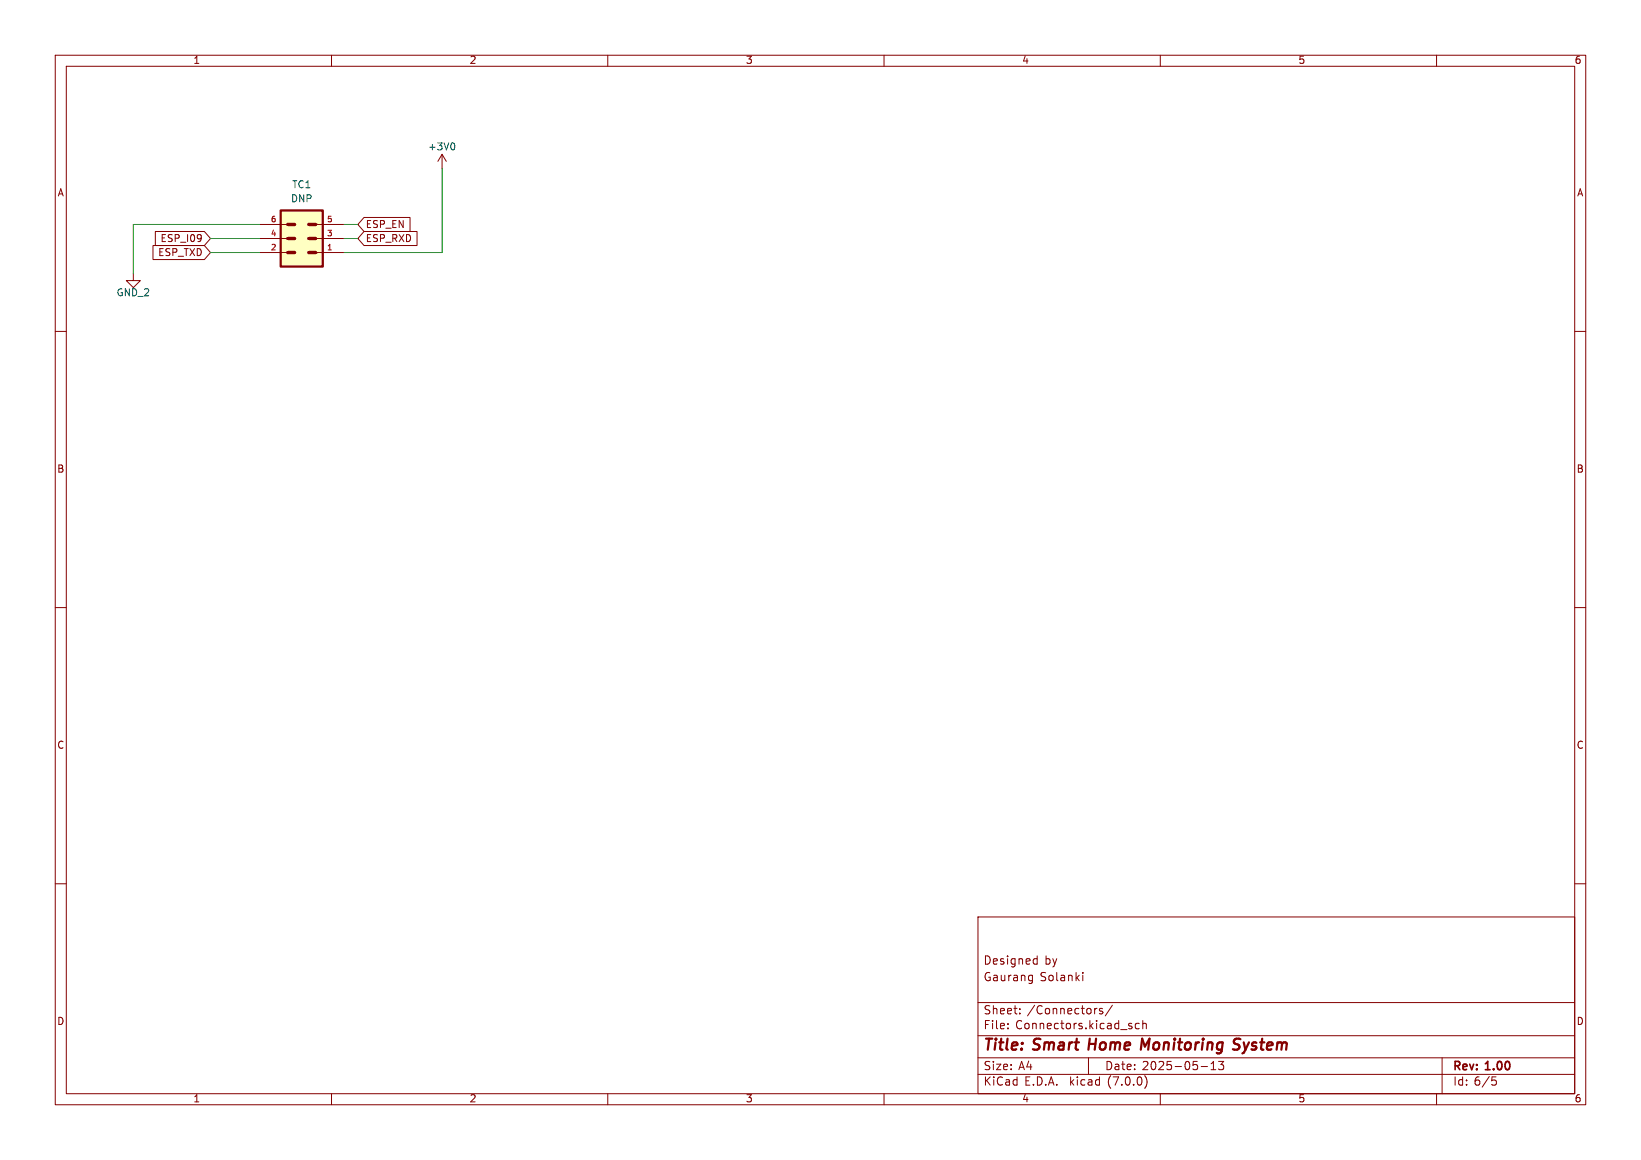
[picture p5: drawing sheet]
(kicad_sch (version 20230121) (generator eeschema)

 (paper "A4")

 (title_block
  (title "Smart Home Monitoring System")
  (date "2025-05-13")
  (rev "1.00")
  (comment 1 "Gaurang Solanki")
  (comment 2 "Designed by"))

 (lib_symbols
  (symbol "AAVAA_BOARD_VER2_REV1-rescue:GND_2-AAVAA_PT1_Rev1-rescue" (power) (pin_names (offset 0)) (in_bom yes) (on_board yes)
   (property "Reference" "#PWR" (at 0 -6.35 0) (effects (font (size 1.27 1.27)) hide))
   (property "Value" "GND_2-AAVAA_PT1_Rev1-rescue" (at 0 -3.81 0) (effects (font (size 1.27 1.27))))
   (property "Footprint" "" (at 0 0 0) (effects (font (size 1.27 1.27)) hide))
   (property "Datasheet" "" (at 0 0 0) (effects (font (size 1.27 1.27)) hide))
   (symbol "GND_2-AAVAA_PT1_Rev1-rescue_0_1"
    (polyline (pts (xy 0 0) (xy 0 -1.27) (xy 1.27 -1.27) (xy 0 -2.54) (xy -1.27 -1.27) (xy 0 -1.27)) (stroke (width 0) (type default)) (fill (type none))))
   (symbol "GND_2-AAVAA_PT1_Rev1-rescue_1_1"
    (pin power_in line (at 0 0 270) (length 0) hide (name "GND_2" (effects (font (size 1.27 1.27)))) (number "1" (effects (font (size 1.27 1.27)))))))
  (symbol "TC2030-IDC:TC2030-IDC" (pin_names (offset 1.016)) (in_bom yes) (on_board yes)
   (property "Reference" "TC" (at -3.81 5.842 0) (effects (font (size 1.27 1.27)) (justify left bottom)))
   (property "Value" "TC2030-IDC" (at -3.81 -7.62 0) (effects (font (size 1.27 1.27)) (justify left bottom)))
   (property "Footprint" "" (at 0 0 0) (effects (font (size 1.27 1.27)) hide))
   (property "Datasheet" "" (at 0 0 0) (effects (font (size 1.27 1.27)) hide))
   (symbol "TC2030-IDC_0_0"
    (rectangle (start -3.81 -5.08) (end 3.81 5.08) (stroke (width 0.4064) (type default)) (fill (type background)))
    (polyline (pts (xy -2.54 -2.54) (xy -1.27 -2.54)) (stroke (width 0.6096) (type default)) (fill (type none)))
    (polyline (pts (xy -2.54 0) (xy -1.27 0)) (stroke (width 0.6096) (type default)) (fill (type none)))
    (polyline (pts (xy -2.54 2.54) (xy -1.27 2.54)) (stroke (width 0.6096) (type default)) (fill (type none)))
    (polyline (pts (xy 1.27 -2.54) (xy 2.54 -2.54)) (stroke (width 0.6096) (type default)) (fill (type none)))
    (polyline (pts (xy 1.27 0) (xy 2.54 0)) (stroke (width 0.6096) (type default)) (fill (type none)))
    (polyline (pts (xy 1.27 2.54) (xy 2.54 2.54)) (stroke (width 0.6096) (type default)) (fill (type none)))
    (pin passive line (at 7.62 -2.54 180) (length 5.08) (name "~" (effects (font (size 1.016 1.016)))) (number "1" (effects (font (size 1.016 1.016)))))
    (pin passive line (at -7.62 -2.54 0) (length 5.08) (name "~" (effects (font (size 1.016 1.016)))) (number "2" (effects (font (size 1.016 1.016)))))
    (pin passive line (at 7.62 0 180) (length 5.08) (name "~" (effects (font (size 1.016 1.016)))) (number "3" (effects (font (size 1.016 1.016)))))
    (pin passive line (at -7.62 0 0) (length 5.08) (name "~" (effects (font (size 1.016 1.016)))) (number "4" (effects (font (size 1.016 1.016)))))
    (pin passive line (at 7.62 2.54 180) (length 5.08) (name "~" (effects (font (size 1.016 1.016)))) (number "5" (effects (font (size 1.016 1.016)))))
    (pin passive line (at -7.62 2.54 0) (length 5.08) (name "~" (effects (font (size 1.016 1.016)))) (number "6" (effects (font (size 1.016 1.016)))))))
  (symbol "power:+3V0" (power) (pin_names (offset 0)) (in_bom yes) (on_board yes)
   (property "Reference" "#PWR" (at 0 -3.81 0) (effects (font (size 1.27 1.27)) hide))
   (property "Value" "+3V0" (at 0 3.556 0) (effects (font (size 1.27 1.27))))
   (property "Footprint" "" (at 0 0 0) (effects (font (size 1.27 1.27)) hide))
   (property "Datasheet" "" (at 0 0 0) (effects (font (size 1.27 1.27)) hide))
   (symbol "+3V0_0_1"
    (polyline (pts (xy -0.762 1.27) (xy 0 2.54)) (stroke (width 0) (type default)) (fill (type none)))
    (polyline (pts (xy 0 0) (xy 0 2.54)) (stroke (width 0) (type default)) (fill (type none)))
    (polyline (pts (xy 0 2.54) (xy 0.762 1.27)) (stroke (width 0) (type default)) (fill (type none))))
   (symbol "+3V0_1_1"
    (pin power_in line (at 0 0 90) (length 0) hide (name "+3V0" (effects (font (size 1.27 1.27)))) (number "1" (effects (font (size 1.27 1.27))))))))


 (wire (pts (xy 38.1 45.72) (xy 46.99 45.72)) (stroke (width 0) (type default)))
 (wire (pts (xy 24.13 49.53) (xy 24.13 40.64)) (stroke (width 0) (type default)))
 (wire (pts (xy 64.77 43.18) (xy 62.23 43.18)) (stroke (width 0) (type default)))
 (wire (pts (xy 24.13 40.64) (xy 46.99 40.64)) (stroke (width 0) (type default)))
 (wire (pts (xy 80.01 45.72) (xy 62.23 45.72)) (stroke (width 0) (type default)))
 (wire (pts (xy 38.1 43.18) (xy 46.99 43.18)) (stroke (width 0) (type default)))
 (wire (pts (xy 80.01 30.48) (xy 80.01 45.72)) (stroke (width 0) (type default)))
 (wire (pts (xy 62.23 40.64) (xy 64.77 40.64)) (stroke (width 0) (type default)))

 (global_label "ESP_EN" (shape input) (at 64.77 40.64 0) (fields_autoplaced) (effects (font (size 1.27 1.27)) (justify left))
  (property "Intersheetrefs" "${INTERSHEET_REFS}" (at 74.7514 40.64 0) (effects (font (size 1.27 1.27)) (justify left) hide)))
 (global_label "ESP_RXD" (shape input) (at 64.77 43.18 0) (fields_autoplaced) (effects (font (size 1.27 1.27)) (justify left))
  (property "Intersheetrefs" "${INTERSHEET_REFS}" (at 76.0214 43.18 0) (effects (font (size 1.27 1.27)) (justify left) hide)))
 (global_label "ESP_TXD" (shape input) (at 38.1 45.72 180) (fields_autoplaced) (effects (font (size 1.27 1.27)) (justify right))
  (property "Intersheetrefs" "${INTERSHEET_REFS}" (at 27.151 45.72 0) (effects (font (size 1.27 1.27)) (justify right) hide)))
 (global_label "ESP_I09" (shape input) (at 38.1 43.18 180) (fields_autoplaced) (effects (font (size 1.27 1.27)) (justify right))
  (property "Intersheetrefs" "${INTERSHEET_REFS}" (at 27.5743 43.18 0) (effects (font (size 1.27 1.27)) (justify right) hide)))

 (symbol (lib_id "AAVAA_BOARD_VER2_REV1-rescue:GND_2-AAVAA_PT1_Rev1-rescue") (at 24.13 49.53 0) (unit 1) (in_bom yes) (on_board yes) (dnp no)
  (property "Reference" "#PWR011" (at 24.13 55.88 0) (effects (font (size 1.27 1.27)) hide))
  (property "Value" "GND_2" (at 24.13 53.086 0) (effects (font (size 1.27 1.27))))
  (property "Footprint" "" (at 24.13 49.53 0) (effects (font (size 1.27 1.27)) hide))
  (property "Datasheet" "" (at 24.13 49.53 0) (effects (font (size 1.27 1.27)) hide)) (pin "1")
  (instances (project "AAVAA_V4.5_noaudio" (path "" (reference "#PWR011") (unit 1))) (project "SHM_V2.0" (path "" (reference "#PWR03") (unit 1)))))

 (symbol (lib_id "power:+3V0") (at 80.01 30.48 0) (unit 1) (in_bom yes) (on_board yes) (dnp no) (fields_autoplaced)
  (property "Reference" "#PWR04" (at 80.01 34.29 0) (effects (font (size 1.27 1.27)) hide))
  (property "Value" "+3V0" (at 80.01 26.67 0) (effects (font (size 1.27 1.27))))
  (property "Footprint" "" (at 80.01 30.48 0) (effects (font (size 1.27 1.27)) hide))
  (property "Datasheet" "" (at 80.01 30.48 0) (effects (font (size 1.27 1.27)) hide)) (pin "1")
  (instances (project "SHM_V2.0" (path "" (reference "#PWR04") (unit 1)) (path "" (reference "#PWR019") (unit 1)) (path "" (reference "#PWR05") (unit 1)))))

 (symbol (lib_id "TC2030-IDC:TC2030-IDC") (at 54.61 43.18 0) (unit 1) (in_bom yes) (on_board yes) (dnp no) (fields_autoplaced)
  (property "Reference" "TC1" (at 54.61 33.528 0) (effects (font (size 1.27 1.27))))
  (property "Value" "DNP" (at 54.61 36.068 0) (effects (font (size 1.27 1.27))))
  (property "Footprint" "GS_Connector:TC2030-IDC-NL2" (at 54.61 43.18 0) (effects (font (size 1.27 1.27)) hide))
  (property "Datasheet" "https://www.digikey.ca/en/products/detail/tag-connect-llc/TC2030-IDC/4571121" (at 54.61 43.18 0) (effects (font (size 1.27 1.27)) hide))
  (property "Part Number" "TC2030-IDC" (at 54.61 43.18 0) (effects (font (size 1.27 1.27)) hide))
  (property "Manufacturer" "Tag-Connect LLC" (at 54.61 43.18 0) (effects (font (size 1.27 1.27)) hide)) (pin "1") (pin "2") (pin "3") (pin "4") (pin "5") (pin "6")
  (instances (project "AAVAA_V4.5_noaudio" (path "" (reference "TC1") (unit 1))) (project "SHM_V2.0" (path "" (reference "TC1") (unit 1))))))
